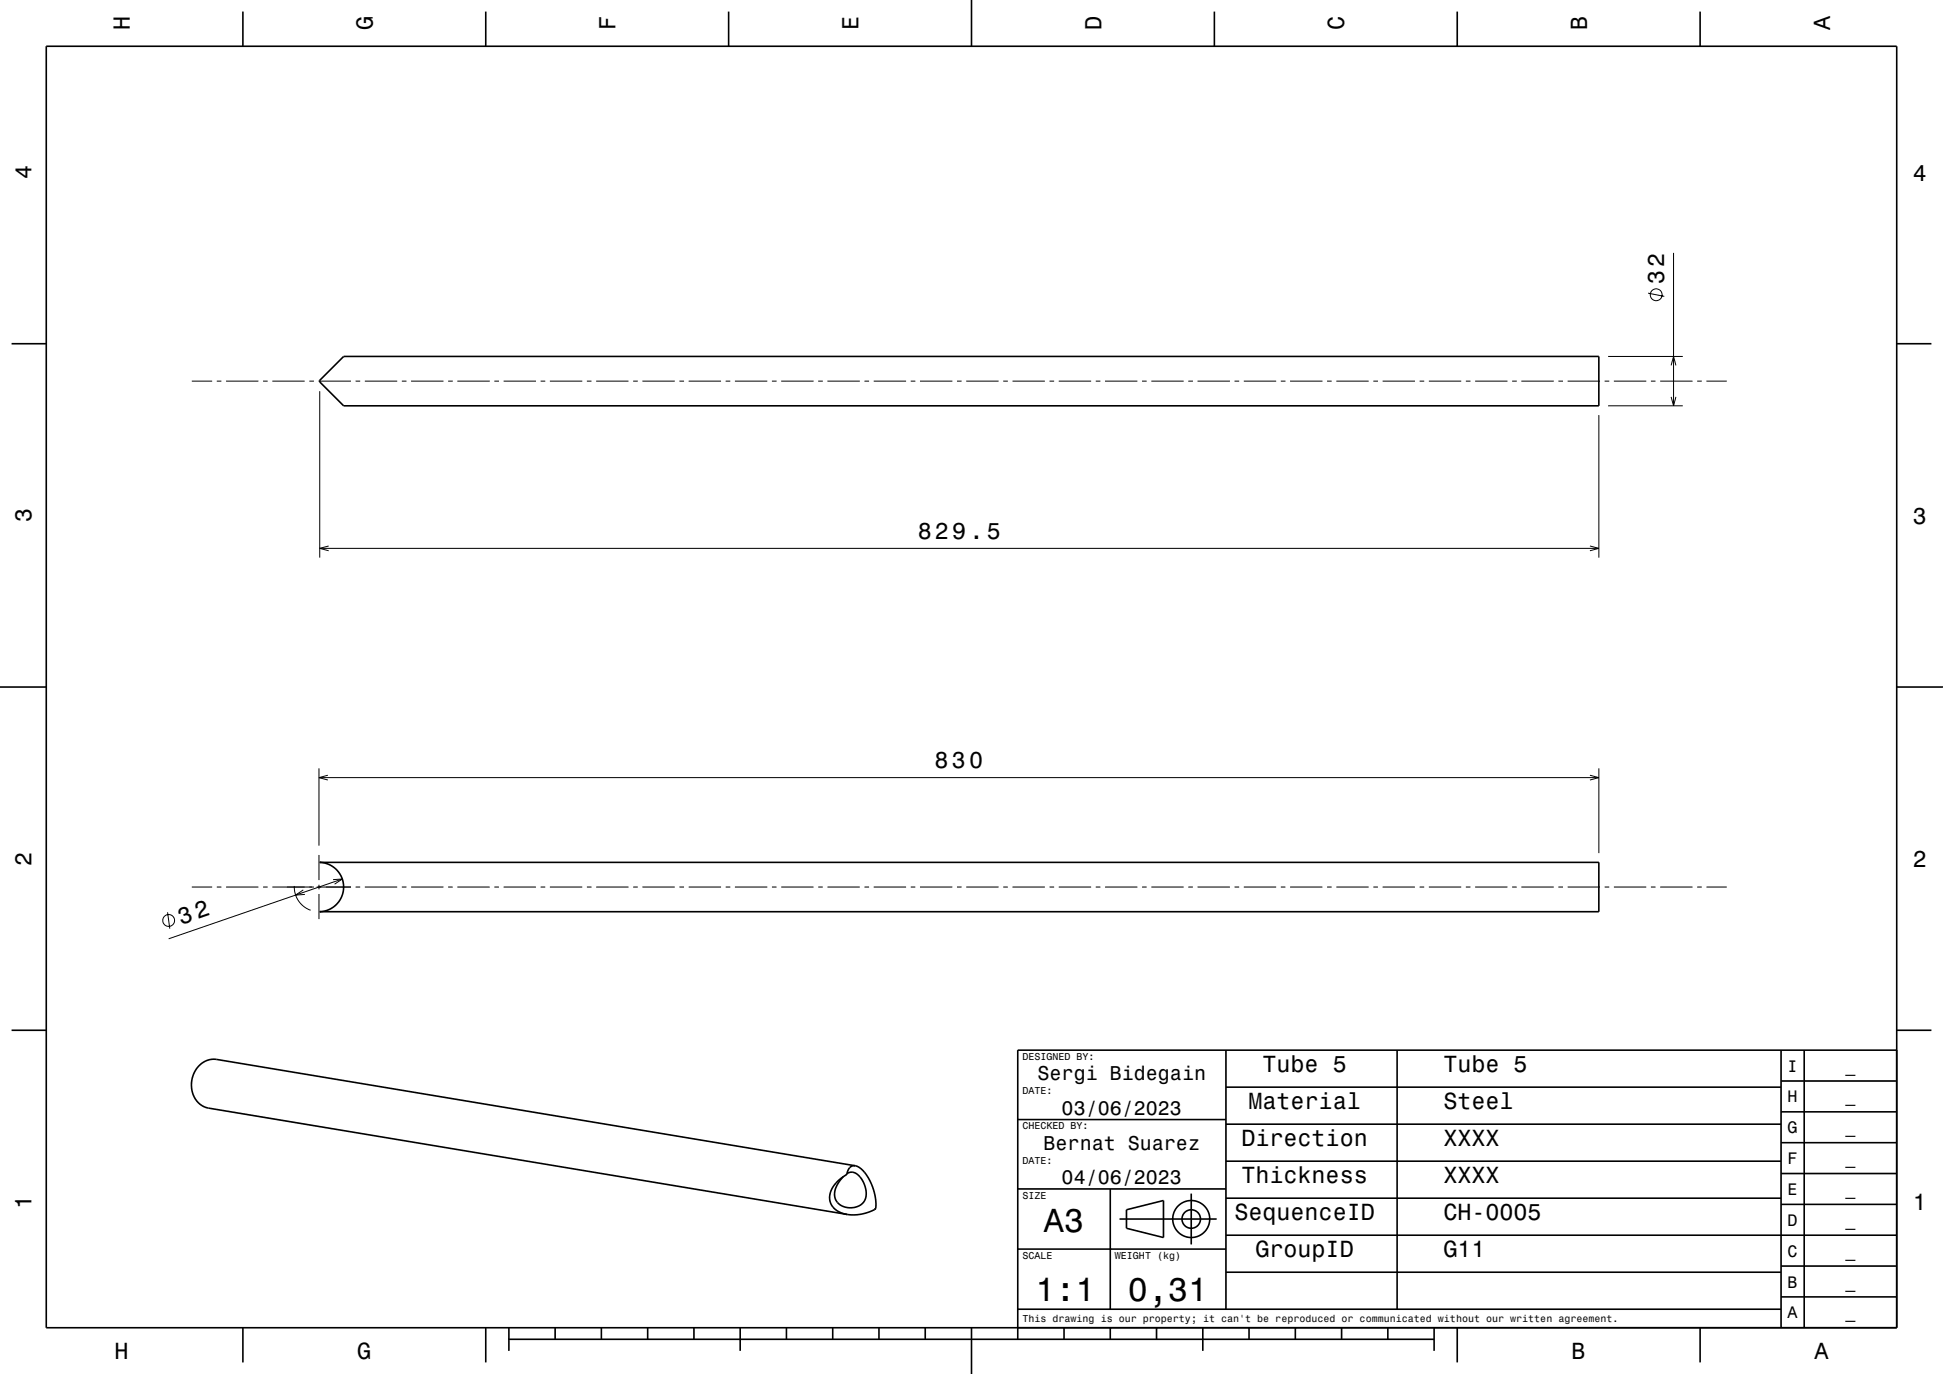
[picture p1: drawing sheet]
<svg xmlns="http://www.w3.org/2000/svg" width="420mm" height="297mm" viewBox="0 0 420 297" stroke-linecap="round" stroke-linejoin="round" font-family="sans-serif">
<g fill="none" stroke="#000" stroke-width=".22">
<path d="M361.8 54.7v33M347.6 77.1h16.2M356.3 63.4l3.5 .7M361.2 79l.6-1.9 .5 1.9M41.5 82.4h4.4M46.9 82.4h1M48.9 82.4h7M56.9 82.4h1M58.9 82.4h7M66.9 82.4h1M68.9 82.4h7M69.1 84.6v35.9"/>
<path d="M76.9 82.4h1M78.9 82.4h7M86.9 82.4h1M88.9 82.4h7M96.9 82.4h1M98.9 82.4h7M106.9 82.4h1M108.9 82.4h7M116.9 82.4h1M118.9 82.4h7M126.9 82.4h1M128.9 82.4h7"/>
<path d="M136.9 82.4h1M138.9 82.4h7M146.9 82.4h1M148.9 82.4h7M156.9 82.4h1M158.9 82.4h7M166.9 82.4h1M168.9 82.4h7M176.9 82.4h1M178.9 82.4h7M186.9 82.4h1M188.9 82.4h7"/>
<path d="M196.9 82.4h1M198.9 82.4h7M206.9 82.4h1M208.9 82.4h7M216.9 82.4h1M218.9 82.4h7M226.9 82.4h1M228.9 82.4h7M236.9 82.4h1M238.9 82.4h7M246.9 82.4h1M248.9 82.4h7"/>
<path d="M256.9 82.4h1M258.9 82.4h7M266.9 82.4h1M268.9 82.4h7M276.9 82.4h1M278.9 82.4h7M286.9 82.4h1M288.9 82.4h7M296.9 82.4h1M298.9 82.4h7M306.9 82.4h1M308.9 82.4h7"/>
<path d="M316.9 82.4h1M318.9 82.4h7M326.9 82.4h1M328.9 82.4h7M336.9 82.4h1M338.9 82.4h7M345.6 89.7v30.8M346.9 82.4h1M347.6 87.7h16.2M348.9 82.4h7M356.9 82.4h1M358.9 82.4h7"/>
<path d="M361.2 85.8l.6 1.9 .5-1.9M366.9 82.4h1M368.9 82.4h4.4M69.1 118.5h276.5M71 118l-1.9 .5 1.9 .6M343.7 118l1.9 .5-1.9 .6M68.9 166.1v16.7M68.9 168.1h276.7M70.9 167.6l-2 .5 2 .5M343.7 167.6l1.9 .5-1.9 .5M345.6 166.1v18.3M36.2 197.2l.5 3.5"/>
<path d="M41.5 191.7h4.4M46.9 191.7h1M48.9 191.7h7M56.9 191.7h1M58.9 191.7h9M63.6 191.5a5.3 5.3 0 0 0 3.5 5.3M65.6 192.4l-1.7 1.1 2-.2M68.4 191.7h7.5M68.9 184.8v5.4M68.9 191.2v1M68.9 193.2v5.5M72 190.1l2-.1-1.7 1.1"/>
<path d="M74 190l-37.5 12.9M76.9 191.7h1M78.9 191.7h7M86.9 191.7h1M88.9 191.7h7M96.9 191.7h1M98.9 191.7h7M106.9 191.7h1M108.9 191.7h7M116.9 191.7h1M118.9 191.7h7M126.9 191.7h1"/>
<path d="M128.9 191.7h7M136.9 191.7h1M138.9 191.7h7M146.9 191.7h1M148.9 191.7h7M156.9 191.7h1M158.9 191.7h7M166.9 191.7h1M168.9 191.7h7M176.9 191.7h1M178.9 191.7h7M186.9 191.7h1"/>
<path d="M188.9 191.7h7M196.9 191.7h1M198.9 191.7h7M206.9 191.7h1M208.9 191.7h7M216.9 191.7h1M218.9 191.7h7M226.9 191.7h1M228.9 191.7h7M236.9 191.7h1M238.9 191.7h7M246.9 191.7h1"/>
<path d="M248.9 191.7h7M256.9 191.7h1M258.9 191.7h7M266.9 191.7h1M268.9 191.7h7M276.9 191.7h1M278.9 191.7h7M286.9 191.7h1M288.9 191.7h7M296.9 191.7h1M298.9 191.7h7M306.9 191.7h1"/>
<path d="M308.9 191.7h7M316.9 191.7h1M318.9 191.7h7M326.9 191.7h1M328.9 191.7h7M336.9 191.7h1M338.9 191.7h7M346.9 191.7h1M348.9 191.7h7M356.9 191.7h1M358.9 191.7h7M366.9 191.7h1"/>
<path d="M368.9 191.7h4.4"/>
<circle cx="358" cy="63.7" r="1.28"/>
<circle cx="36.5" cy="199" r="1.28"/>
</g>
<g fill="none" stroke="#000" stroke-width=".35">
<path d="M10 10h400v277h-400zM52.5 2.5v7.5M105 2.5v7.5M157.5 2.5v7.5M210 0v10M262.5 2.5v7.5M315 2.5v7.5M367.5 2.5v7.5M2.5 74.3h7.5M410 74.3h7.5M69.1 82.2l5.2-5.1h271.3v10.6h-271.3l-5.2-5.1zM0 148.5h10"/>
<path d="M410 148.5h10M69.1 186.4h276.5v10.7h-276.5a5.3 5.3 0 0 0 5.2-5.4 5.3 5.3 0 0 0-5.2-5.3zM2.5 222.7h7.5M265 235h120M265 227v56M302 227v56M385 233.7h25M385 227v60M390 227v60M410 222.7h7.5M410 227h-190v62.5M182.9 254a5.7 5.7 0 0 0-3.5 5.7 4.2 4.2 0 0 0 3.7 2.8"/>
<path d="M183.1 253.7l-.2 .3M183.1 253.7l.2-.1a2.03 2.03 0 0 1 2.6 .8 4.7 4.7 0 0 1 .8 5.4 3.8 3.8 0 0 1-6.2-.8 5 5 0 0 1 1.8-4.6M184.9 252a6.7 6.7 0 0 1 3.7 4.5l.3 1a9.5 9.5 0 0 1 .4 3.7M184.9 252l-138-23a5.3 5.3 0 0 0-5.5 6.4 4.7 4.7 0 0 0 3.7 4.1l138 23M184.9 252a1.69 1.69 0 0 0-1.8 1.7M220 257h45M220 242h45M240 257v26M257.5 258v11M265 259h120M265 251h120M265 243h120"/>
<path d="M385 253.7h25M385 247h25M385 240.3h25M189.1 261.4a9.8 9.8 0 0 1-6 1.1M189.3 261.2l-.2 .2M220 270h45M242 263.5h21M243.5 261.5l8-2v8l-8-2zM265 275h120M265 267h145M385 273.7h25M385 260.3h25"/>
<path d="M52.5 287v7.5M105 287v7.5M110 289.5h200M110 287v5M120 287v2.5M130 287v2.5M140 287v2.5M150 287v2.5M160 287v5M170 287v2.5M180 287v2.5M190 287v2.5"/>
<path d="M200 287v2.5M210 287v10M220 283h165M230 287v2.5M240 287v2.5M250 287v2.5M260 287v5M270 287v2.5M280 287v2.5M290 287v2.5M300 287v2.5M310 287v5"/>
<path d="M315 287v7.5M367.5 287v7.5M385 280.3h25"/>
<circle cx="257.5" cy="263.5" r="2"/>
<circle cx="257.5" cy="263.5" r="4"/>
</g>
<g font-size="7.2">
<text x="225.7" y="266.3">A3</text>
<text x="223.8" y="281.3">1:1</text>
<text x="243.8" y="281.3">0,31</text>
</g>
<text font-size="5.1" x="39.2" y="199.9" transform="rotate(-19 39.2 199.9)">32</text>
<g font-size="5">
<text x="28.1" y="6.5" transform="rotate(-90 28.1 6.5)">H</text>
<text x="80.6" y="6.5" transform="rotate(-90 80.6 6.5)">G</text>
<text x="133.1" y="6.5" transform="rotate(-90 133.1 6.5)">F</text>
<text x="185.6" y="6.5" transform="rotate(-90 185.6 6.5)">E</text>
<text x="238.1" y="6.5" transform="rotate(-90 238.1 6.5)">D</text>
<text x="290.6" y="6.5" transform="rotate(-90 290.6 6.5)">C</text>
<text x="343.1" y="6.5" transform="rotate(-90 343.1 6.5)">B</text>
<text x="395.6" y="6.5" transform="rotate(-90 395.6 6.5)">A</text>
<text x="6.8" y="38.7" transform="rotate(-90 6.8 38.7)">4</text>
<text x="413.5" y="39">4</text>
<text x="359.8" y="61.4" transform="rotate(-90 359.8 61.4)">32</text>
<text x="6.8" y="112.9" transform="rotate(-90 6.8 112.9)">3</text>
<text x="413.5" y="113.2">3</text>
<text x="198.4" y="116.5">829.5</text>
<text x="202" y="166.1">830</text>
<text x="6.8" y="187.1" transform="rotate(-90 6.8 187.1)">2</text>
<text x="413.5" y="187.4">2</text>
<text x="272.9" y="231.8">Tube 5</text>
<text x="312" y="231.8">Tube 5</text>
<text x="269.9" y="239.8">Material</text>
<text x="312" y="239.8">Steel</text>
<text x="268.3" y="247.8">Direction</text>
<text x="312" y="247.8">XXXX</text>
<text x="268.3" y="255.8">Thickness</text>
<text x="312" y="255.8">XXXX</text>
<text x="6.8" y="261.3" transform="rotate(-90 6.8 261.3)">1</text>
<text x="266.8" y="263.8">SequenceID</text>
<text x="312" y="263.8">CH-0005</text>
<text x="413.5" y="261.6">1</text>
<text x="271.4" y="271.8">GroupID</text>
<text x="312" y="271.8">G11</text>
<text x="24.7" y="293.8">H</text>
<text x="77.2" y="293.8">G</text>
<text x="339.7" y="293.8">B</text>
<text x="392.2" y="293.8">A</text>
</g>
<g font-size="4.3">
<text x="224.3" y="233.5">Sergi Bidegain</text>
<text x="229.5" y="241">03/06/2023</text>
<text x="225.6" y="248.5">Bernat Suarez</text>
<text x="229.5" y="256">04/06/2023</text>
</g>
<g font-size="3.6">
<text x="386.4" y="231.6">I</text>
<text x="398.9" y="231.6">_</text>
<text x="386.4" y="238.3">H</text>
<text x="398.9" y="238.3">_</text>
<text x="386.4" y="245">G</text>
<text x="398.9" y="245">_</text>
<text x="386.4" y="251.6">F</text>
<text x="398.9" y="251.6">_</text>
<text x="386.4" y="258.3">E</text>
<text x="398.9" y="258.3">_</text>
<text x="386.4" y="265">D</text>
<text x="398.9" y="265">_</text>
<text x="386.4" y="271.6">C</text>
<text x="398.9" y="271.6">_</text>
<text x="386.4" y="278.3">B</text>
<text x="398.9" y="278.3">_</text>
<text x="386.4" y="285">A</text>
<text x="398.9" y="285">_</text>
</g>
<g font-size="2.2">
<text x="221" y="229.1">DESIGNED BY:</text>
<text x="221" y="236.6">DATE:</text>
<text x="221" y="244.1">CHECKED BY:</text>
<text x="221" y="251.6">DATE:</text>
<text x="221" y="259.1">SIZE</text>
<text x="221" y="272.1">SCALE</text>
<text x="241" y="272.1">WEIGHT (kg)</text>
<text x="221" y="285.8">This drawing is our property; it can't be reproduced or communicated without our written agreement.</text>
</g>
</svg>
